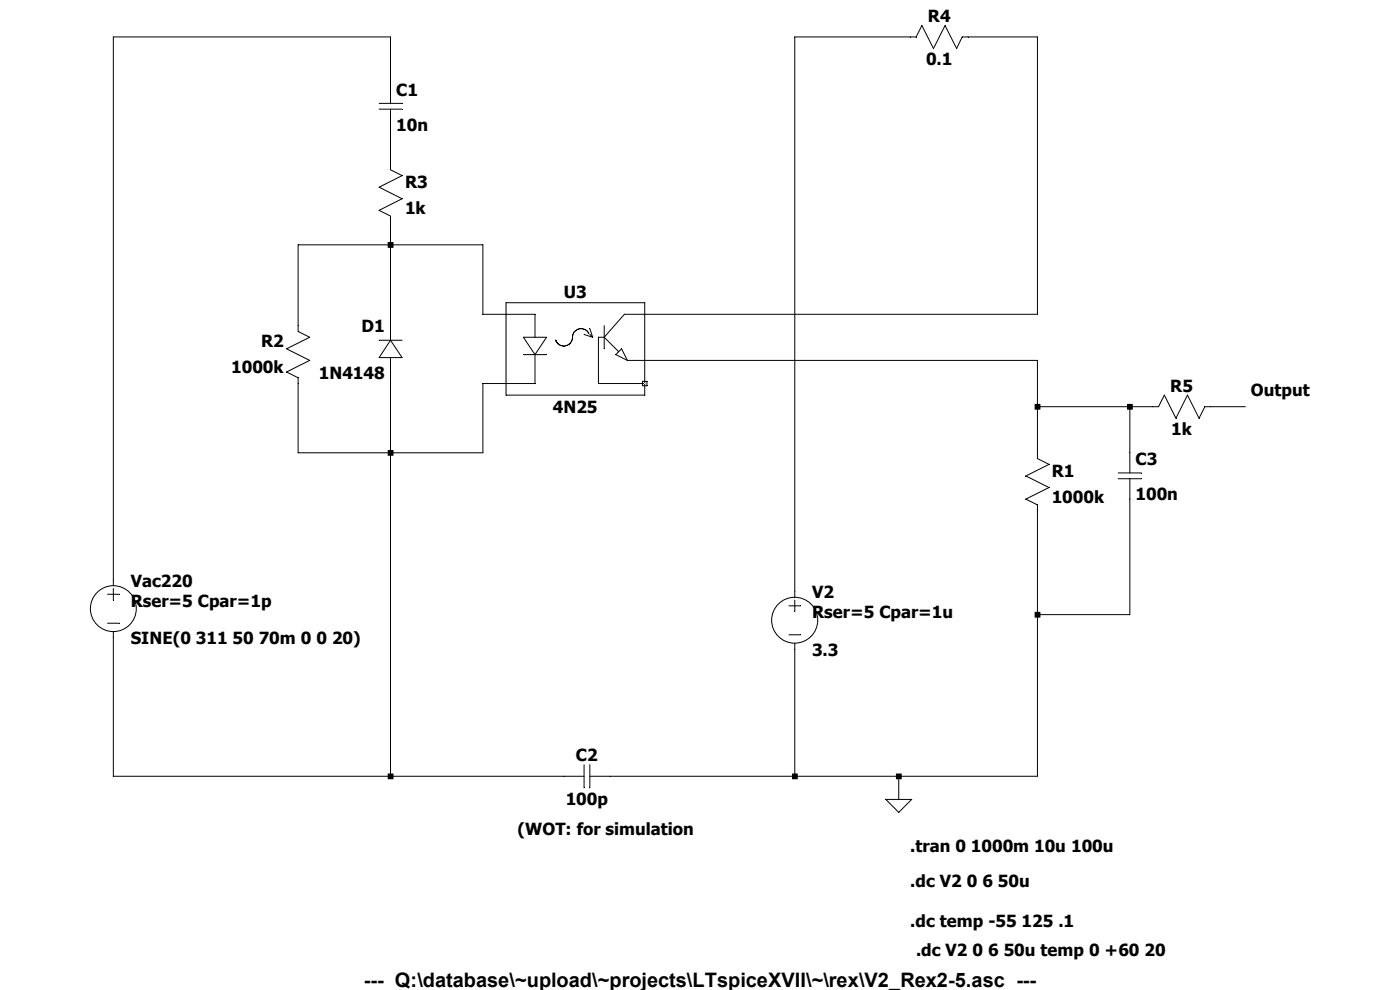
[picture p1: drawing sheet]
<svg xmlns="http://www.w3.org/2000/svg" width="297mm" height="210mm" viewBox="0 0 297 210" stroke-linecap="round" stroke-linejoin="round" font-family="sans-serif">
<g fill="none" stroke="#000" stroke-width=".21">
<path d="M193.1 7.8h1.3l1.2-2.4 2.4 4.9 2.5-4.9 2.4 4.9 1.2-2.5h1.3M220.1 96.1v1.2l2.4 1.2-4.9 2.5 4.9 2.4-4.9 2.5 2.5 1.2v1.2M22.8 126.1h2.5M22.8 132.2h2.5M24 123v1.2M24 124.8v2.5M24 134v1.3M167.4 128.5h2.4M167.4 134.7h2.4M168.6 125.5v1.2M168.6 127.3v2.5M168.6 136.5v1.2"/>
<circle cx="24" cy="129.1" r="4.9"/>
<circle cx="168.6" cy="131.6" r="4.9"/>
</g>
<path d="M107.4 64.2h29.4v19.6h-29.4z" fill="#fff"/>
<g fill="none" stroke="#000" stroke-width=".21">
<path d="M107.4 64.2h29.4v19.6h-29.4zM107.4 66.7h6.1v4.8M111 71.5h5l-2.5 3.7zM111 75.2h5M113.5 75.2v6.2h-6.1M123.9 71l1.8 .5M124.9 70.7a1.89 1.89 0 0 0-2.3-.8 1.89 1.89 0 0 0-1.2 2.2 1.86 1.86 0 0 1-1.7 1.3 1.86 1.86 0 0 1-1.8-1.3M125.1 69.7l.6 1.8M125.1 71l.6 .5M128.2 71.5h-1.2v9.9h9.8M128.2 71.5l3.1 3.1M128.2 69.1v4.9"/>
<path d="M131.9 74l1.2 2.5-2.5-1.3zM133.1 76.5h3.7M136.8 66.7h-4.3l-4.3 4.8M136.3 80.9h.9v.9h-.9z"/>
</g>
<g fill="none" stroke="#000" stroke-width=".21">
<path d="M193.1 7.8h-24.5v117.7M205.4 7.8h14.7v58.9h-83.3M80.4 21.9h4.9M80.4 23.2h4.9M82.8 21.9v-14.1h-58.8v115.2M82.8 23.2v12.8l2.5 1.3-4.9 2.4 4.9 2.5-4.9 2.4 2.4 1.2v26.4M80.4 72.2h4.9M82.8 75.9v88.8M82.8 72.2l2.5 3.7h-4.9zM107.4 66.7h-5v-14.8h-39.2v18.4l2.5 1.2-4.9 2.5 4.9 2.5-4.9 2.4 2.4 1.2v16h39.2v-14.7h5M136.8 76.5h83.3v19.6M220.1 86.3h25.7l1.2-2.5 2.5 4.9 2.4-4.9 2.5 4.9 1.2-2.4h8.6"/>
<path d="M239.7 86.3v14M220.1 108.3v56.4h-95M237.2 100.3h4.9M237.2 101.6h4.9M239.7 101.6v28.8h-19.6M24 135.3v29.4h99.9M168.6 137.7v27M123.9 162.2v4.9M125.1 162.2v4.9M187.9 169.6h5.5l-2.7 2.7zM190.7 164.7v4.9"/>
</g>
<g fill="#000">
<path d="M190.1 164.1h1.2v1.2h-1.2zM219.5 85.7h1.2v1.2h-1.2zM219.5 129.8h1.2v1.2h-1.2zM239.1 85.7h1.2v1.2h-1.2z" fill-rule="evenodd"/>
<path d="M82.3 51.4h1.2v1.2h-1.2zM82.3 95.5h1.2v1.2h-1.2zM82.3 164.1h1.2v1.2h-1.2zM168 164.1h1.2v1.2h-1.2z" fill-rule="evenodd"/>
</g>
<text font-size="4.2" x="77.2" y="209.3">--- Q:\database\~upload\~projects\LTspiceXVII\~\rex\V2_Rex2-5.asc ---</text>
<g font-size="3.5">
<text x="196.8" y="4.7">R4</text>
<text x="196.5" y="13.8">0.1</text>
<text x="84.1" y="20.3">C1</text>
<text x="84.1" y="27.7">10n</text>
<text x="85.9" y="39.9">R3</text>
<text x="85.9" y="45.4">1k</text>
<text x="119.6" y="63.2">U3</text>
<text x="76.7" y="70.5">D1</text>
<text x="55.4" y="73.6">R2</text>
<text x="49.1" y="79.1">1000k</text>
<text x="67.6" y="80.3">1N4148</text>
<text x="248.3" y="83.1">R5</text>
<text x="117.3" y="87.7">4N25</text>
<text x="265.4" y="84">Output</text>
<text x="248.5" y="92.3">1k</text>
<text x="223.1" y="101.2">R1</text>
<text x="240.9" y="98.7">C3</text>
<text x="223.1" y="106.7">1000k</text>
<text x="240.9" y="106.1">100n</text>
<text x="27.7" y="124.5">Vac220</text>
<text x="27.7" y="128.7">Rser=5 Cpar=1p</text>
<text x="172.3" y="131.2">Rser=5 Cpar=1u</text>
<text x="172.3" y="126.9">V2</text>
<text x="27.7" y="136.7">SINE(0 311 50 70m 0 0 20)</text>
<text x="172.3" y="139.1">3.3</text>
<text x="122.2" y="161.5">C2</text>
<text x="120" y="170.7">100p</text>
<text x="109.8" y="177.1">(WOT: for simulation</text>
<text x="193.1" y="180.8">.tran 0 1000m 10u 100u</text>
<text x="193.1" y="188.2">.dc V2 0 6 50u</text>
<text x="193.1" y="196.7">.dc temp -55 125 .1</text>
<text x="194.4" y="202.9">.dc V2 0 6 50u temp 0 +60 20</text>
</g>
</svg>
